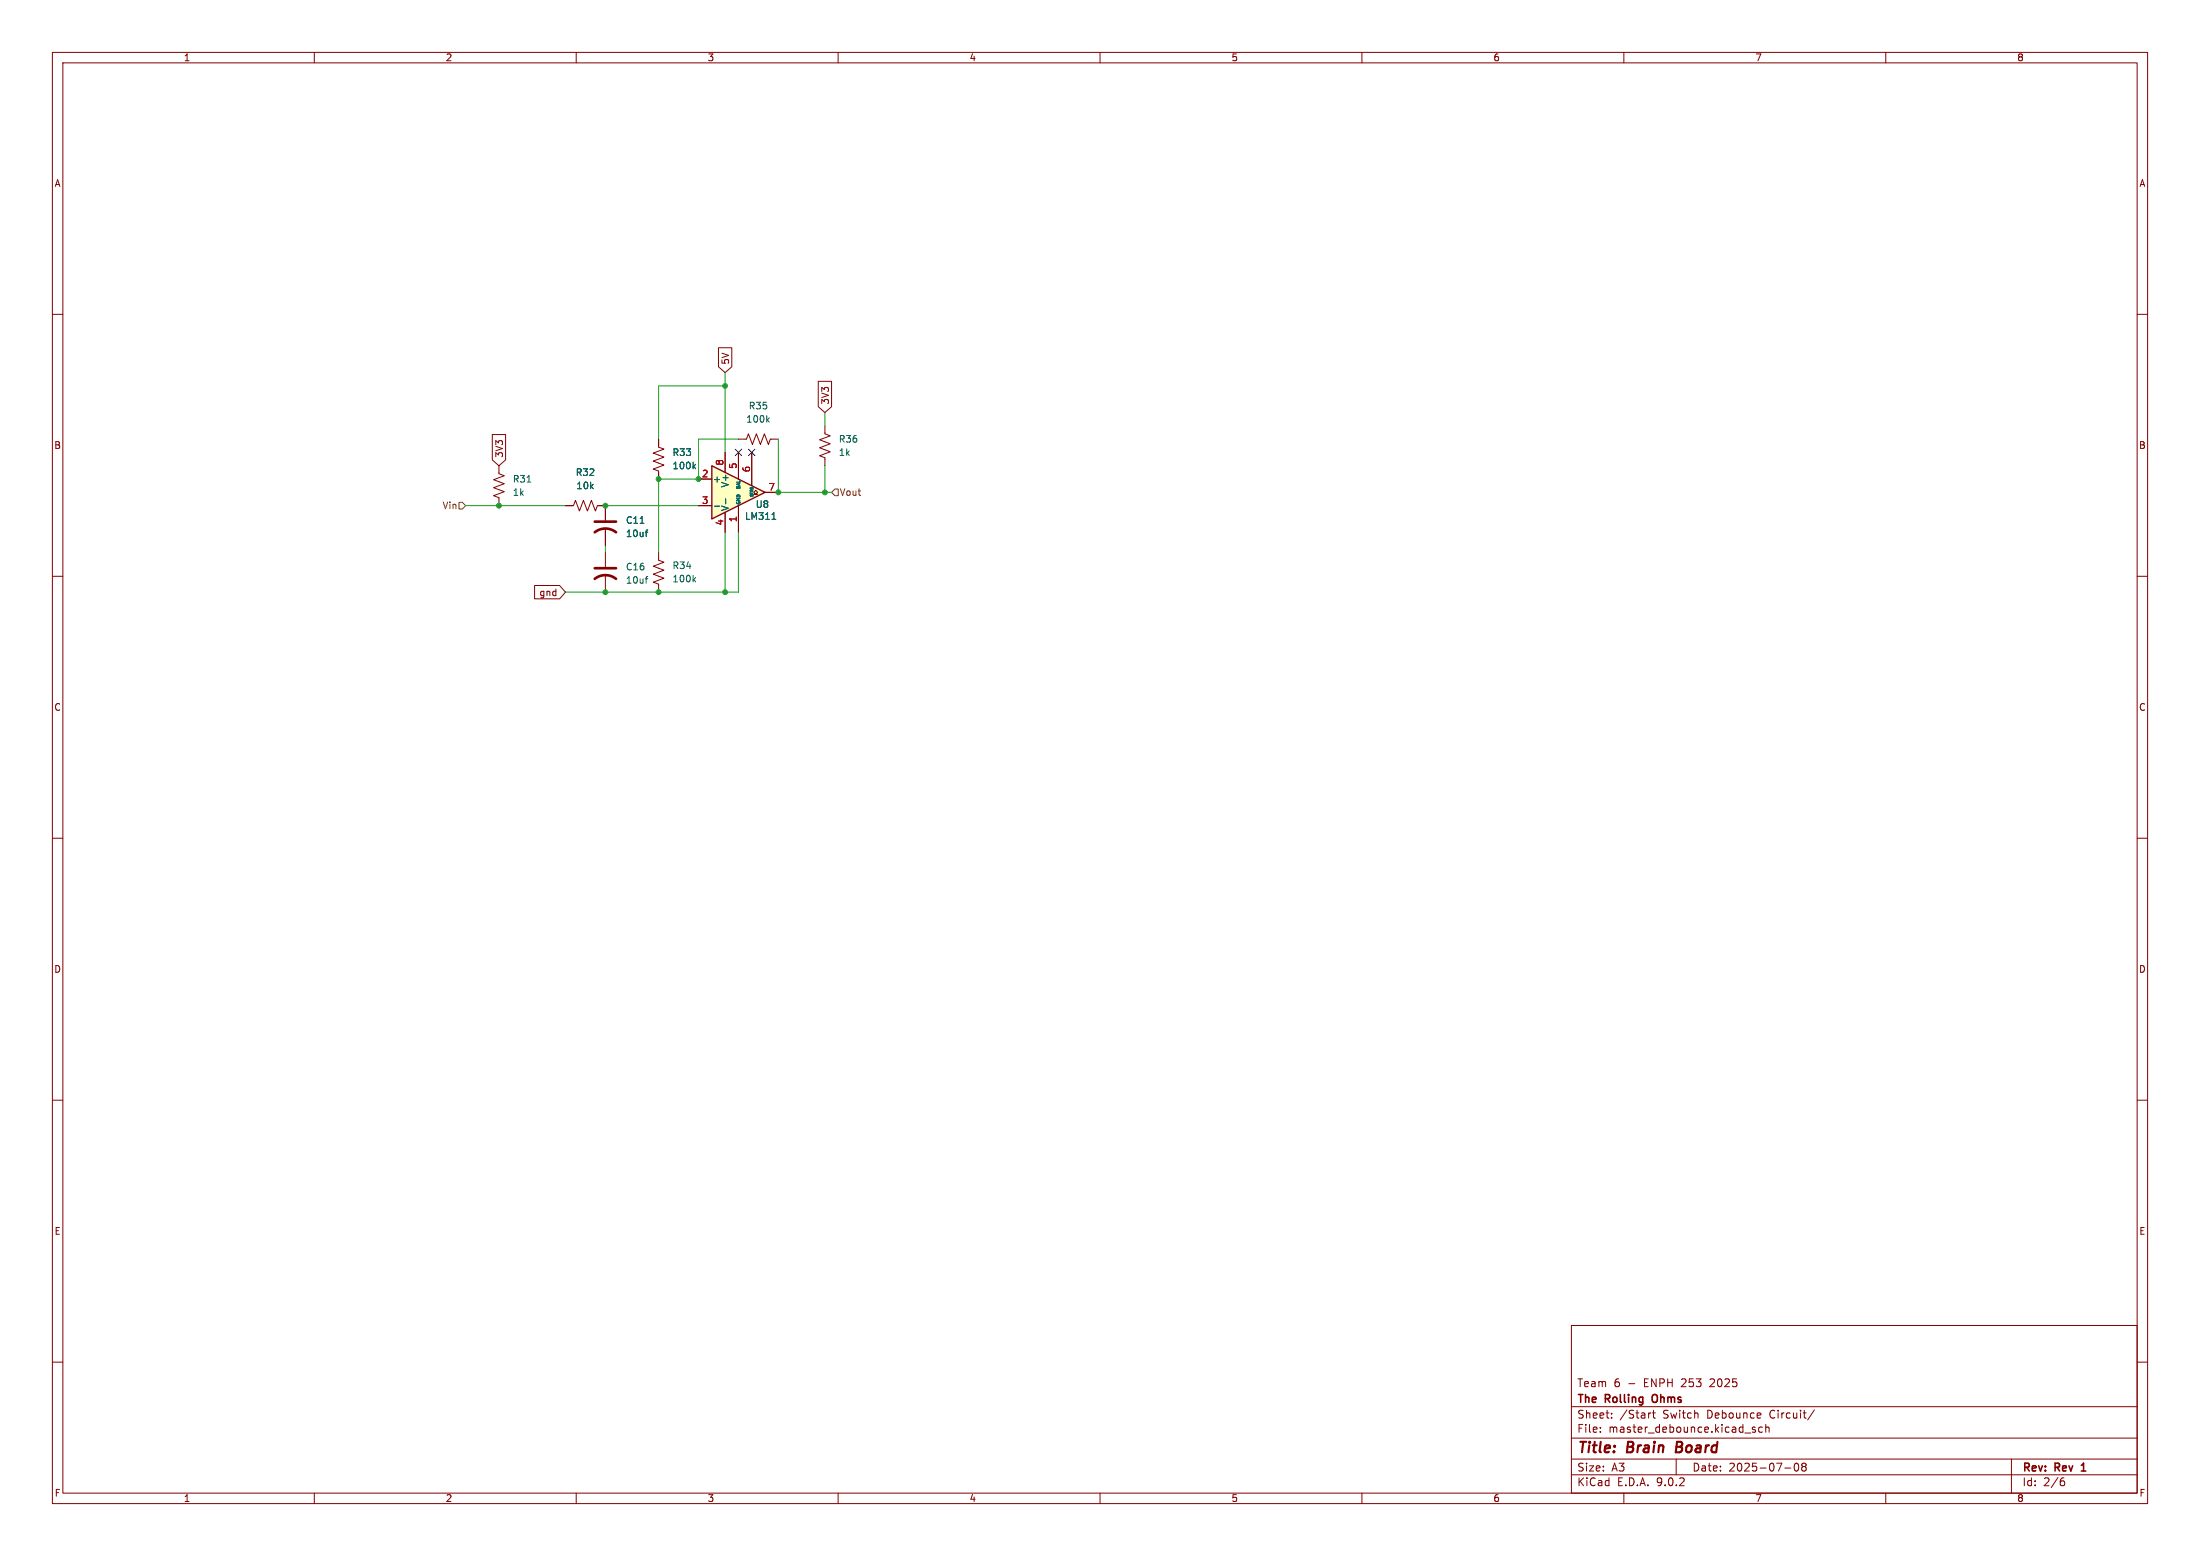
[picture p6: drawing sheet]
<svg xmlns="http://www.w3.org/2000/svg" width="420mm" height="297mm" viewBox="0 0 420 297" stroke-linecap="round" stroke-linejoin="round" font-family="sans-serif">
<g fill="none" stroke="#840000" stroke-width=".19">
<path d="M10 10h400v277h-400zM12 12h396v273h-396zM60 10v2M110 10v2M160 10v2M210 10v2M260 10v2M310 10v2M360 10v2M10 60h2M408 60h2M95.2 88.9v1.5l1.1 .4-2.1 .8 2.1 .7-2.1 .8 2.1 .8-2.1 .7 1 .4v1.5"/>
<path d="M115.6 96.5v2.8M125.7 83.8v1.5l1 .4-2 .8 2 .7-2 .8 2 .8-2 .7 1 .4v1.5M141 83.8h1.5l.4-1 .7 2 .8-2 .8 2 .7-2 .8 2 .4-1h1.5M10 110h2M115.6 100.8v3.3M115.6 105.4v2.8M115.6 109.7v3.3M125.7 105.4v1.5l1 .4-2 .8 2 .7-2 .8 2 .8-2 .7 1 .4v1.5M408 110h2M10 160h2M408 160h2M10 210h2"/>
<path d="M408 210h2M300 253h108v32h-108zM10 260h2M300 278.5h108M300 274.5h108M300 268.5h108M305.5 273.2v.2M305.5 272.5v.1M307.7 270.5v.2M307.7 269.8v.1M315.2 269.7l-.3 .1M315.4 269.7h.6"/>
<path d="M315.7 269.2v1.3l.3 .2M320 278.5v3M335.1 272.5l-.4-.1-.2 .2 .1 .2 .5 .2v.3h-.6M336.4 272.5l-.4-.1-.3 .3 .2 .6h.5M337.1 272.5l.2-.1 .4 .1v.9M337.1 271.9v1.5M342.7 279.4l.2-.1a.8 .8 0 0 1 .5 .7 .8 .8 0 0 1-.5 .8l-.2-.2-.2-.4zM344.2 279.9l-.3-.3 .3-.3 .5 .1 .1 .2-.3 .3M344.2 279.9l-.3 .3 .1 .4 .2 .2 .5-.1 .1-.2-.1-.4-.2-.2M344.2 279.9h.3M346.4 269.1l-1.3 1.9M384 278.5v6.5"/>
<path d="M408 260h2M60 285v2M110 285v2M160 285v2M210 285v2M260 285v2M300 281.5h108M310 285v2M340.7 280.2h1.2M360 285v2M393.6 282.7h.4l.2 .2-.1 .5-.5 .2M394 282.1l-.4 .1"/>
</g>
<path d="M315.6 266.3a1.07 1.07 0 0 0 0 1.3M397.5 279.6l-.2 .1M397.3 280.8h.9" fill="none" stroke="#840000" stroke-width=".3"/>
<path d="M320.2 275.2l-.3 2h.8" fill="none" stroke="#840000" stroke-width=".4"/>
<path d="M146.9 79.7l-.5 .5M100.6 92h.7M122.2 99.9h.7M132.4 89l.4 .5M132.8 88.6l-.5 .5M146.5 80.1l.4 .5M123.2 110.5h.5M123.2 101.6h.5M123.7 110.1h-.3M123.7 101.2h-.3M132.4 110.6l.4 .5M132.8 110.2l-.5 .5" fill="none" stroke="#006464" stroke-width=".19"/>
<path d="M113.5 99.6h4.1M113.5 110.5a3.3 3.3 0 0 1 4.1 0M113.5 101.6a3.3 3.3 0 0 1 4.1 0M113.5 108.5h4.1" fill="none" stroke="#840000" stroke-width=".51"/>
<path d="M135.9 88.9l10.1 5.1-10.1 5.1z" fill="#ffffc2"/>
<g fill="none" stroke="#840000" stroke-width=".19">
<path d="M137.2 66.4h2.5v3.6l-1.3 1.1-1.2-1.1zM156.2 72.8h2.6v4.8l-1.3 1.1-1.3-1.1zM94 82.9h2.5v4.9l-1.3 1.1-1.2-1.1zM107.9 96.5h1.6l.4-1 .7 2 .8-2 .7 2 .8-2 .8 2 .3-1h1.6v2.8M125.7 83.8v1.3M125.7 90.2v1.2M133.3 91.4h2.6M133.3 96.5h2.6M138.4 86.4v3.8M138.4 97.8v3.8M141 86.4v5M141 96.5v5.1"/>
<path d="M143.5 86.4v6.3M143.9 94.4h.4l-.4-.4 .4-.4 .4 .4-.4 .4h.4M146 94h2.6M157.5 81.3v1.5l1 .4-2 .7 2 .8-2 .8 2 .7-2 .8 1 .4v1.5M102.1 111.8h4.7l1.1 1.2-1.1 1.3h-4.7zM115.6 100.8v3.3"/>
</g>
<path d="M135.9 88.9l10.1 5.1-10.1 5.1z" fill="none" stroke="#840000" stroke-width=".25"/>
<path d="M122.2 99.9h.7M132.4 89l.4 .5M132.8 88.6l-.5 .5M136.4 96.6h1M138.5 95.2v1M147.4 99.1h.7M123.2 101.6h.5M123.7 101.2h-.3" fill="none" stroke="#006464" stroke-width=".19"/>
<path d="M87.6 95.9h.7l.6 .6-.6 .7h-.7zM159.4 93.3h.6v1.3h-.6l-.7-.6z" fill="none" stroke="#725600" stroke-width=".19"/>
<path d="M138.4 71.1v15.3M138.4 73.7h-12.7v10.1M157.5 78.7v2.6M88.9 96.5h19M115.6 96.5h17.7M141 83.8h-7.7v7.6h-7.6v14M148.6 83.8v10.2h10.1M157.5 88.9v5.1M115.6 104.1v1.3M138.4 101.6v11.4M141 101.6v11.4h-33.1" fill="none" stroke="#009600" stroke-width=".19"/>
<path d="M140.4 85.8l1.2 1.2M141.6 85.8l-1.2 1.2M142.9 85.8l1.2 1.2M144.1 85.8l-1.2 1.2" fill="none" stroke="#000084" stroke-width=".19"/>
<g fill="#009600" stroke="#009600" stroke-width=".19">
<circle cx="125.7" cy="113" r=".46"/>
<circle cx="115.6" cy="113" r=".46"/>
<circle cx="148.6" cy="94" r=".46"/>
<circle cx="138.4" cy="73.7" r=".46"/>
<circle cx="133.3" cy="91.4" r=".46"/>
<circle cx="125.7" cy="91.4" r=".46"/>
<circle cx="157.5" cy="94" r=".46"/>
<circle cx="115.6" cy="96.5" r=".46"/>
<circle cx="138.4" cy="113" r=".46"/>
<circle cx="95.2" cy="96.5" r=".46"/>
</g>
<g font-size="2.8" fill="#840000">
<text x="301" y="277.9">Title:</text>
<text x="310.6" y="277.9">Brain</text>
<text x="320.8" y="277.9">Board</text>
</g>
<g font-size="2.1" fill="#840000">
<text x="301" y="268.2">The</text>
<text x="301" y="265">Team</text>
<text x="306.5" y="268.2">Rolling</text>
<text x="308.1" y="265">6</text>
<text x="310.8" y="265">-</text>
<text x="314" y="265">ENPH</text>
<text x="316.1" y="268.2">Ohms</text>
<text x="321.3" y="265">253</text>
<text x="326.8" y="265">2025</text>
<text x="301" y="273.7">File:</text>
<text x="301" y="271">Sheet:</text>
<text x="307.1" y="273.7">master_debounce.kicad_sch</text>
<text x="309.2" y="271">/Start</text>
<text x="317.5" y="271">Switch</text>
<text x="326" y="271">Debounce</text>
<text x="338.1" y="271">Circuit/</text>
<text x="301" y="281.1">Size:</text>
<text x="307.6" y="281.1">A3</text>
<text x="323" y="281.1">Date:</text>
<text x="330" y="281.1">2025-07-08</text>
<text x="386" y="281.3">Rev:</text>
<text x="392.4" y="281.3">Rev</text>
<text x="398" y="281.3">1</text>
<text x="301" y="283.9">KiCad</text>
<text x="308.7" y="283.9">E.D.A.</text>
<text x="316.3" y="283.9">9.0.2</text>
<text x="386" y="283.9">Id:</text>
<text x="390.1" y="283.9">2/6</text>
</g>
<g font-size="1.8" fill="#840000">
<text x="35" y="11.9">1</text>
<text x="85" y="11.9">2</text>
<text x="135" y="11.9">3</text>
<text x="185" y="11.9">4</text>
<text x="235" y="11.9">5</text>
<text x="285" y="11.9">6</text>
<text x="335" y="11.9">7</text>
<text x="385" y="11.9">8</text>
<text x="10.3" y="35.9">A</text>
<text x="408.3" y="35.9">A</text>
<text x="139.4" y="69.7" transform="rotate(-90 139.4 69.7)">5V</text>
<text x="158.4" y="77.3" transform="rotate(-90 158.4 77.3)">3V3</text>
<text x="10.3" y="85.9">B</text>
<text x="96.2" y="87.5" transform="rotate(-90 96.2 87.5)">3V3</text>
<text x="408.2" y="85.9">B</text>
<text x="102.9" y="114">gnd</text>
<text x="10.3" y="135.9">C</text>
<text x="408.2" y="135.9">C</text>
<text x="10.3" y="185.9">D</text>
<text x="408.2" y="185.9">D</text>
<text x="10.3" y="235.9">E</text>
<text x="408.3" y="235.9">E</text>
<text x="10.3" y="285.9">F</text>
<text x="35" y="286.9">1</text>
<text x="85" y="286.9">2</text>
<text x="135" y="286.9">3</text>
<text x="185" y="286.9">4</text>
<text x="235" y="286.9">5</text>
<text x="285" y="286.9">6</text>
<text x="335" y="286.9">7</text>
<text x="385" y="286.9">8</text>
<text x="408.3" y="285.9">F</text>
</g>
<g font-size="1.8" fill="#006464">
<text x="142.4" y="80.9">100k</text>
<text x="142.8" y="78.3">R35</text>
<text x="128.3" y="87.2">R33</text>
<text x="128.3" y="89.8">100k</text>
<text x="160" y="84.7">R36</text>
<text x="160" y="87.2">1k</text>
<text x="97.8" y="92.3">R31</text>
<text x="97.8" y="94.8">1k</text>
<text x="109.8" y="91">R32</text>
<text x="109.9" y="93.6">10k</text>
<text x="136" y="92.3">+</text>
<text x="139.3" y="93.2" transform="rotate(-90 139.3 93.2)">V+</text>
<text x="119.4" y="100.2">C11</text>
<text x="139.3" y="97.7" transform="rotate(-90 139.3 97.7)">V-</text>
<text x="142.1" y="99.4">LM311</text>
<text x="144.2" y="97.1">U8</text>
<text x="119.4" y="102.7">10uf</text>
<text x="119.4" y="111.6">10uf</text>
<text x="119.4" y="109.1">C16</text>
<text x="128.3" y="108.8">R34</text>
<text x="128.3" y="111.4">100k</text>
</g>
<g font-size="1.8" fill="#a90000">
<text x="138.2" y="89" transform="rotate(-90 138.2 89)">8</text>
<text x="140.7" y="89.6" transform="rotate(-90 140.7 89.6)">5</text>
<text x="133.9" y="91.2">2</text>
<text x="143.3" y="90.2" transform="rotate(-90 143.3 90.2)">6</text>
<text x="146.6" y="93.7">7</text>
<text x="133.9" y="96.3">3</text>
<text x="138.2" y="100.4" transform="rotate(-90 138.2 100.4)">4</text>
<text x="140.7" y="99.8" transform="rotate(-90 140.7 99.8)">1</text>
</g>
<g font-size="1.8" fill="#725600">
<text x="160.2" y="94.8">Vout</text>
<text x="84.4" y="97.4">Vin</text>
</g>
<g font-size=".9" fill="#006464">
<text x="141.5" y="93.6" transform="rotate(-90 141.5 93.6)">BAL</text>
<text x="141.5" y="96.4" transform="rotate(-90 141.5 96.4)">GND</text>
</g>
<text font-size=".7" fill="#006464" x="144" y="95.1" transform="rotate(-90 144 95.1)">STRB</text>
</svg>
